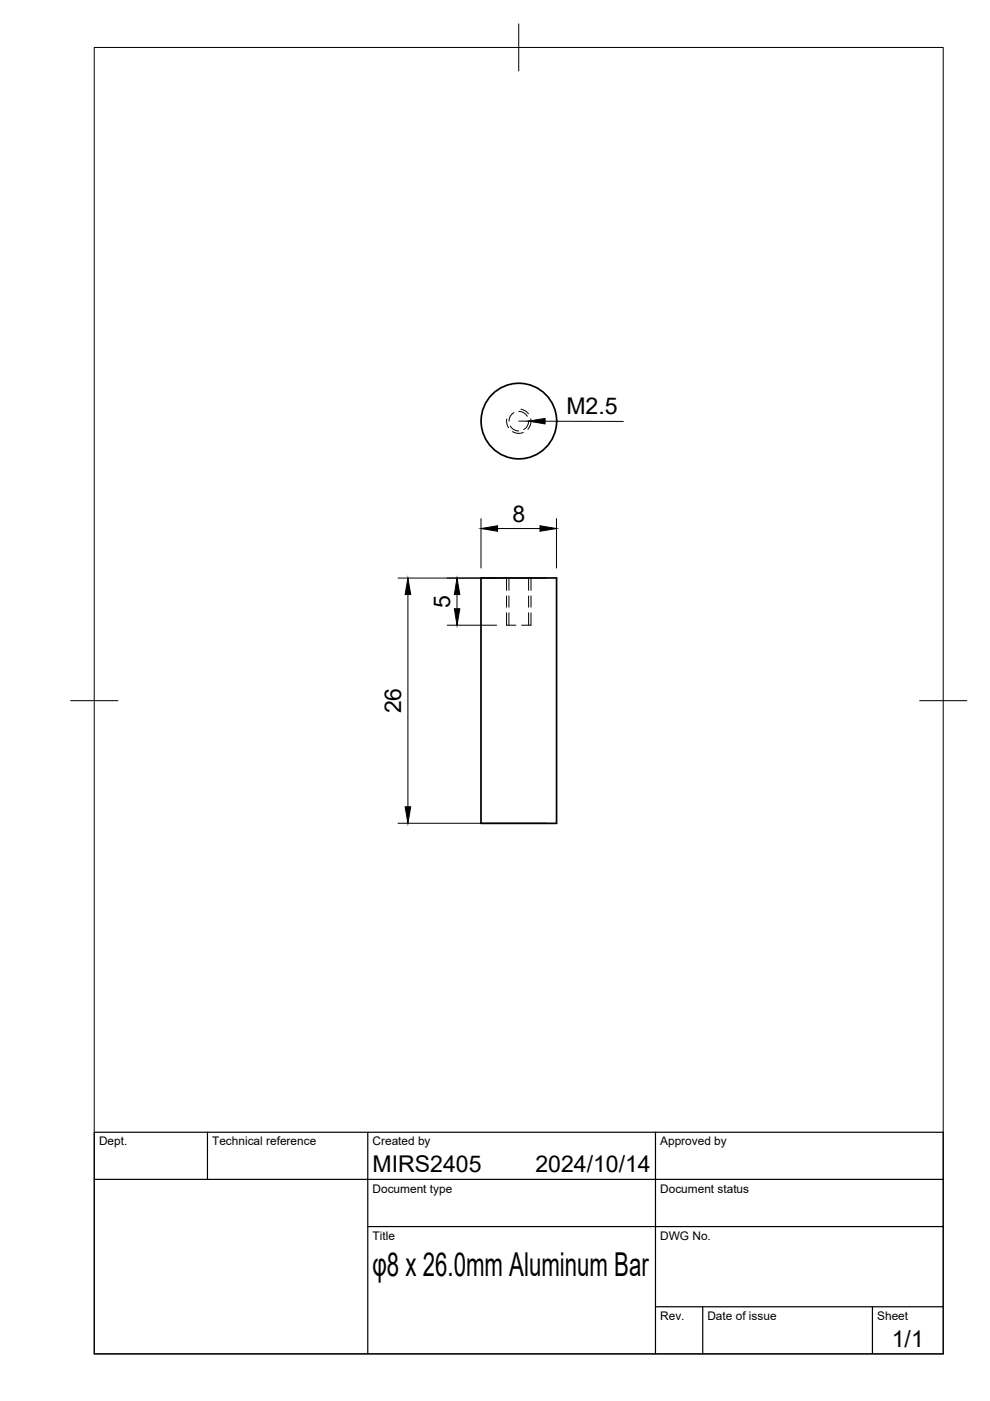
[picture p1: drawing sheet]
<svg xmlns="http://www.w3.org/2000/svg" width="210mm" height="297mm" viewBox="0 0 210 297" stroke-linecap="round" stroke-linejoin="round" font-family="sans-serif">
<!-- layer: Visible -->
<g fill="none" stroke="#000" stroke-width=".36">
<path d="M102 122.5h16v52.1h-16z"/>
<circle cx="110" cy="89.3" r="8"/>
</g>
<!-- layer: Hidden -->
<path d="M108.2 90.3l.7 .8 1.1 .3M109 87.5l-.9 .9-.2 .9M110 87.2l.8 .2 1 .9M112.1 89.3l-.4 1.1-.7 .7M107.4 132.6h2M107.9 122.5v2.7M107.9 126.4v2.3M107.9 129.9v2.7M110.6 132.6h2M112.1 122.5v2.7M112.1 126.4v2.3M112.1 129.9v2.7" fill="none" stroke="#000" stroke-width=".21"/>
<!-- layer: Hidden Narrow -->
<path d="M107.4 88.8a2.48 2.48 0 0 0 .4 1.9M108.7 91.5a2.43 2.43 0 0 0 2.3 .2M110.4 86.7l.9 .4 .7 .6M112.5 88.8a2.65 2.65 0 0 1-.6 2.2M107.4 122.5v2.7M107.4 126.4v2.3M107.4 129.9v2.7M112.6 122.5v2.7M112.6 126.4v2.3M112.6 129.9v2.7" fill="none" stroke="#000" stroke-width=".21"/>
<!-- layer: BORDER -->
<path d="M20 10.1h180v276.9h-180zM110 5.1v10M15 148.6h10M195 148.6h10" fill="none" stroke="#000" stroke-width=".21"/>
<!-- layer: TITLEBLOCK -->
<path d="M20 240.1h180v46.9h-180zM20 250h180M44 240.1v9.9M78 240.1v46.9M139 240.1v46.9M78 260.1h122M139 277.1h61M149 277.1v9.9M185 277.1v9.9" fill="none" stroke="#000" stroke-width=".25"/>
<!-- layer: FD_Dimensions -->
<path d="M110 89.3h2.1M115.6 89.3l16.6 .1M102 109.9v10.5M105.5 112.1h9M118 109.9v10.5M84.4 122.6h31.5M86.5 126.1v45M94.8 132.6h10.5M96.9 126.1v3M84.4 174.5h31.5" fill="none" stroke="#000" stroke-width=".21"/>
<path d="M112.1 89.3l3.5-.6v1.2zM102 112.1l3.5-.6v1.1zM114.5 111.5l3.5 .6-3.5 .5zM86.5 122.6l.6 3.5h-1.2zM96.9 122.6l.6 3.5h-1.2zM96.3 129.1h1.2l-.6 3.5zM85.9 171.1h1.2l-.6 3.4z" fill="#000" stroke="#000" stroke-width=".21"/>
<text font-size="7" x="79" y="270.6">φ8 x 26.0mm Aluminum Bar</text>
<g font-size="4.9">
<text x="120.1" y="87.8">M2.5</text>
<text x="108.6" y="110.6">8</text>
<text x="95.4" y="128.9" transform="rotate(-90 95.4 128.9)">5</text>
<text x="85" y="151.2" transform="rotate(-90 85 151.2)">26</text>
<text x="79" y="248.5">MIRS2405</text>
<text x="113.5" y="248.5">2024/10/14</text>
<text x="189.1" y="285.7">1/1</text>
</g>
<g font-size="2.5">
<text x="21" y="242.9">Dept.</text>
<text x="45" y="242.9">Technical reference</text>
<text x="79" y="242.9">Created by</text>
<text x="140" y="242.9">Approved by</text>
<text x="79" y="252.8">Document type</text>
<text x="140" y="252.8">Document status</text>
<text x="79" y="262.9">Title</text>
<text x="140" y="262.9">DWG No.</text>
<text x="140" y="279.9">Rev.</text>
<text x="150" y="279.9">Date of issue</text>
<text x="186" y="279.9">Sheet</text>
</g>
</svg>
